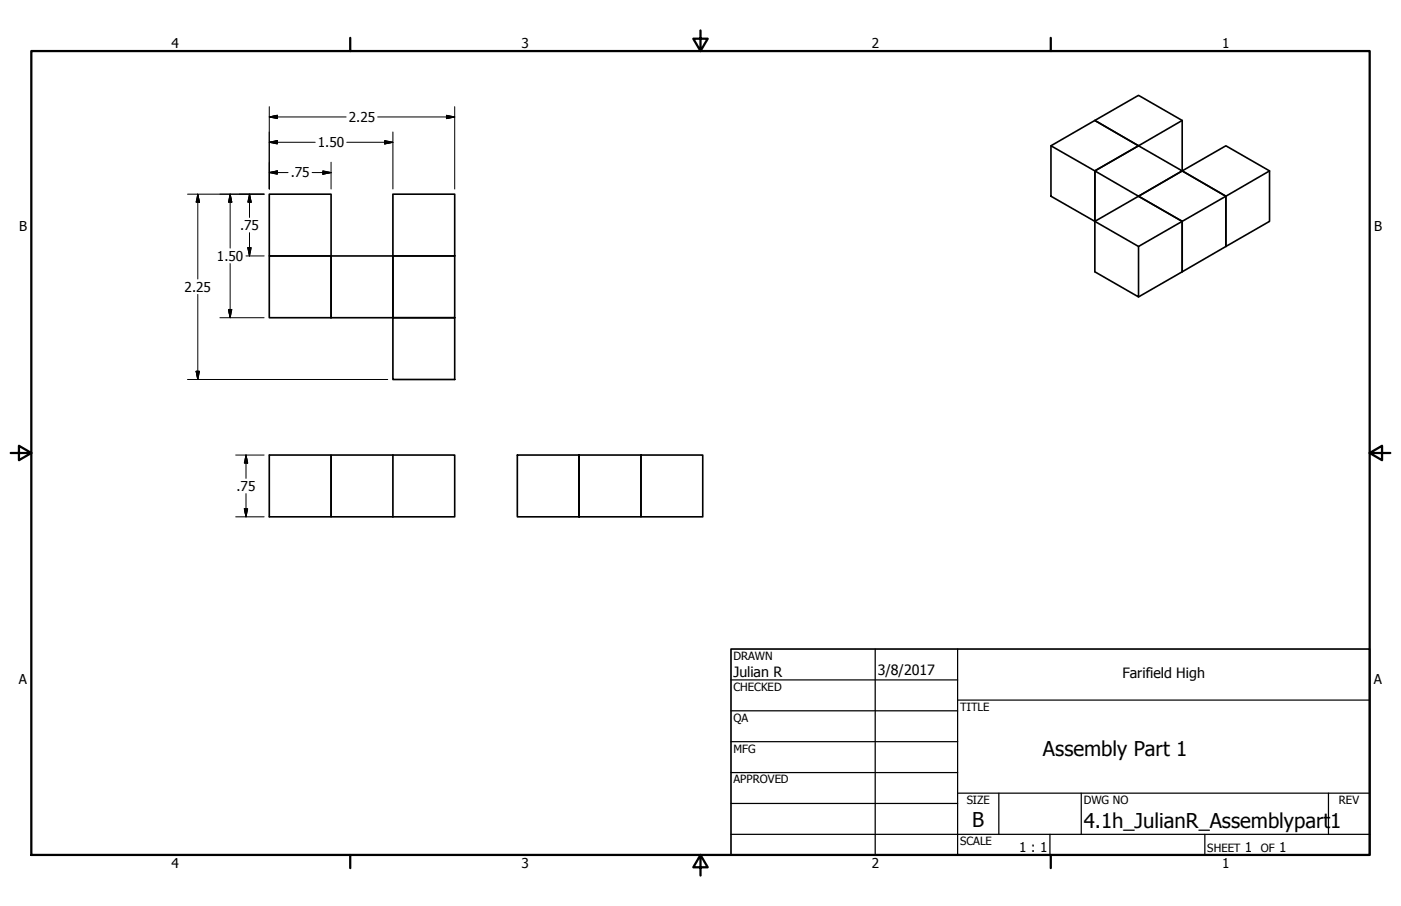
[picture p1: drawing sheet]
<svg xmlns="http://www.w3.org/2000/svg" width="432mm" height="279mm" viewBox="0 0 432 279" stroke-linecap="round" stroke-linejoin="round" font-family="sans-serif">
<!-- layer: Visible (ANSI) -->
<g fill="none" stroke="#000" stroke-width=".51">
<path d="M364.4 37.1l-13.5 7.9-13.5-7.9 13.5-7.7 13.5 7.7v15.6M83 59.9h19v19h-19zM121.1 59.9h19v19h-19zM323.9 45l27 15.5 13.5-7.8-13.5-7.7-13.5 7.7v15.6l13.5 7.7M323.9 45l13.5-7.9 13.5 7.9-13.5 7.7v15.6l-13.5-7.8zM364.4 52.7l13.4 7.8-13.4 7.8v15.5l13.4-7.8v-15.5l-13.4-7.8-13.5 7.8 13.5 7.8-13.5 7.7v15.6l-13.5-7.8v-15.5l13.5-7.8 13.5 7.8v15.5l-13.5 7.8M364.4 52.7l13.4-7.7 13.5 7.7v15.6l-13.5 7.7v-15.5l13.5-7.8M83 78.9h19v19.1h-19zM102 78.9h19.1v19.1h-19.1zM121.1 78.9h19v19.1h-19zM121.1 98h19v19h-19zM83 140.3h19v19.1h-19z"/>
<path d="M121.1 140.3h-19.1v19.1h19.1M121.1 140.3h19v19.1h-19M121.1 140.3v19.1M159.4 140.3h19.1v19.1h19v-19.1h-19v19.1h-19.1zM197.5 140.3h19.1v19.1h-19.1z"/>
</g>
<!-- layer: Border (ANSI) -->
<path d="M9.7 15.7h412.4v248h-412.4zM107.9 11.7v4M215.9 9.4v6.3l-2.2-3.8h4.4l-2.2 3.8M323.8 11.7v4M3.3 139.7h6.4l-3.9-2.2v4.4l3.9-2.2M422.1 139.7l3.9 2.2v-4.4l-3.9 2.2h6.4M107.9 263.7v4M215.9 263.7l2.2 3.8h-4.4l2.2-3.8v6.3M323.8 263.7v4" fill="none" stroke="#000" stroke-width=".7"/>
<!-- layer: Title (ANSI) -->
<g fill="none" stroke="#000" stroke-width=".38">
<path d="M225.3 209.7h69.8M225.3 219.2h69.8M269.7 200.2v63.5M295.1 215.9h127M295.1 200.2v63.5M225.3 228.7h69.8M225.3 238.3h69.8M225.3 257.3h196.8M225.3 247.8h69.8M295.1 244.6h127M307.8 244.6v12.7M323.6 257.3v6.4"/>
<path d="M333.2 244.6v12.7M371.3 257.3v6.4M409.4 244.6v12.7"/>
</g>
<path d="M225.3 200.2h196.8v63.5h-196.8z" fill="none" stroke="#000" stroke-width=".51"/>
<!-- layer: Dimension (ANSI) -->
<g fill="none" stroke="#000" stroke-width=".31">
<path d="M83 36.1l2.5-.5v1zM83 36.1h23.7M83 32.9v25.4M116.4 36.1h23.7M137.6 35.6l2.5 .5-2.5 .5zM140.1 32.9v25.4M57.8 59.9h23.6M61 59.9l.5 2.5h-1zM61 59.9v26.1M70.9 59.9l.5 2.5h-1zM70.9 59.9v16.6M76.9 59.9l.5 2.5h-1z"/>
<path d="M76.9 59.9v7.2M83 43.9l2.5-.5v1zM83 53.2l2.5-.5v1zM83 43.9h14.2M83 53.2h5.8M96.2 53.2h5.8M99.5 52.7l2.5 .5-2.5 .5zM102 50v8.3M106.9 43.9h14.2M118.6 43.4l2.5 .5-2.5 .5zM121.1 40.7v17.6M75.8 78.9h5.6"/>
<path d="M76.4 76.4h1l-.5 2.5zM76.9 71.8v7.1M61 90.8v26.2M67.8 98h13.6M70.4 95.4h1l-.5 2.6zM70.9 81.3v16.7M57.8 117h61.7M60.5 114.5h1l-.5 2.5zM72.6 140.3h8.8M72.6 159.4h8.8M75.3 156.9h1l-.5 2.5zM75.8 140.3l.5 2.5h-1z"/>
<path d="M75.8 140.3v7.2M75.8 152.2v7.2"/>
</g>
<g fill="#000" stroke="#000" stroke-width=".31">
<path d="M83 36.1l2.5-.5zM83 36.1l2.5-.5v1zM137.6 36.6l2.5-.5zM137.6 35.6l2.5 .5-2.5 .5zM83 43.9l2.5-.5zM83 43.9l2.5-.5v1zM83 53.2l2.5-.5zM83 53.2l2.5-.5v1zM99.5 53.7l2.5-.5zM99.5 52.7l2.5 .5-2.5 .5zM118.6 44.4l2.5-.5zM118.6 43.4l2.5 .5-2.5 .5z"/>
<path d="M61 59.9l.5 2.5zM61 59.9l.5 2.5h-1zM70.9 59.9l.5 2.5zM70.9 59.9l.5 2.5h-1zM76.4 76.4l.5 2.5zM76.4 76.4h1l-.5 2.5zM76.9 59.9l.5 2.5zM76.9 59.9l.5 2.5h-1zM70.4 95.4l.5 2.6zM70.4 95.4h1l-.5 2.6zM60.5 114.5l.5 2.5zM60.5 114.5h1l-.5 2.5z"/>
<path d="M75.3 156.9l.5 2.5zM75.3 156.9h1l-.5 2.5zM75.8 140.3l.5 2.5zM75.8 140.3l.5 2.5h-1z"/>
</g>
<g font-size="6.3">
<text x="321.4" y="233.1">Assembly Part 1</text>
<text x="299.7" y="255.1">B</text>
<text x="334" y="255.3">4.1h_JulianR_Assemblypart</text>
<text x="410" y="255.3">1</text>
</g>
<g font-size="4.4">
<text x="226.1" y="208.9">Julian R</text>
<text x="270.5" y="208.2">3/8/2017</text>
<text x="345.9" y="209.2">Farifield High</text>
</g>
<g font-size="4.2">
<text x="52.8" y="14.7">4</text>
<text x="160.8" y="14.7">3</text>
<text x="268.7" y="14.7">2</text>
<text x="376.7" y="14.7">1</text>
<text x="107.5" y="37.6">2.25</text>
<text x="98" y="45.4">1.50</text>
<text x="89.6" y="54.7">.75</text>
<text x="5.9" y="71.4">B</text>
<text x="74" y="70.9">.75</text>
<text x="423.5" y="71.4">B</text>
<text x="66.9" y="80.5">1.50</text>
<text x="56.9" y="90">2.25</text>
<text x="72.9" y="151.3">.75</text>
<text x="5.8" y="211.1">A</text>
<text x="423.4" y="211.1">A</text>
<text x="314.1" y="262.9">1 : 1</text>
<text x="383.7" y="262.8">1</text>
<text x="394.2" y="262.8">1</text>
<text x="52.8" y="267.7">4</text>
<text x="160.8" y="267.7">3</text>
<text x="268.7" y="267.7">2</text>
<text x="376.7" y="267.7">1</text>
</g>
<g font-size="3.5">
<text x="226.1" y="203.5">DRAWN</text>
<text x="226.1" y="213">CHECKED</text>
<text x="295.9" y="219.2">TITLE</text>
<text x="226.1" y="222.6">QA</text>
<text x="226.1" y="232.1">MFG</text>
<text x="226.1" y="241.6">APPROVED</text>
<text x="297.9" y="248">SIZE</text>
<text x="334" y="248">DWG NO</text>
<text x="412.7" y="247.9">REV</text>
<text x="295.9" y="260.7">SCALE</text>
<text x="372.1" y="262.8">SHEET</text>
<text x="388.6" y="262.8">OF</text>
</g>
</svg>
